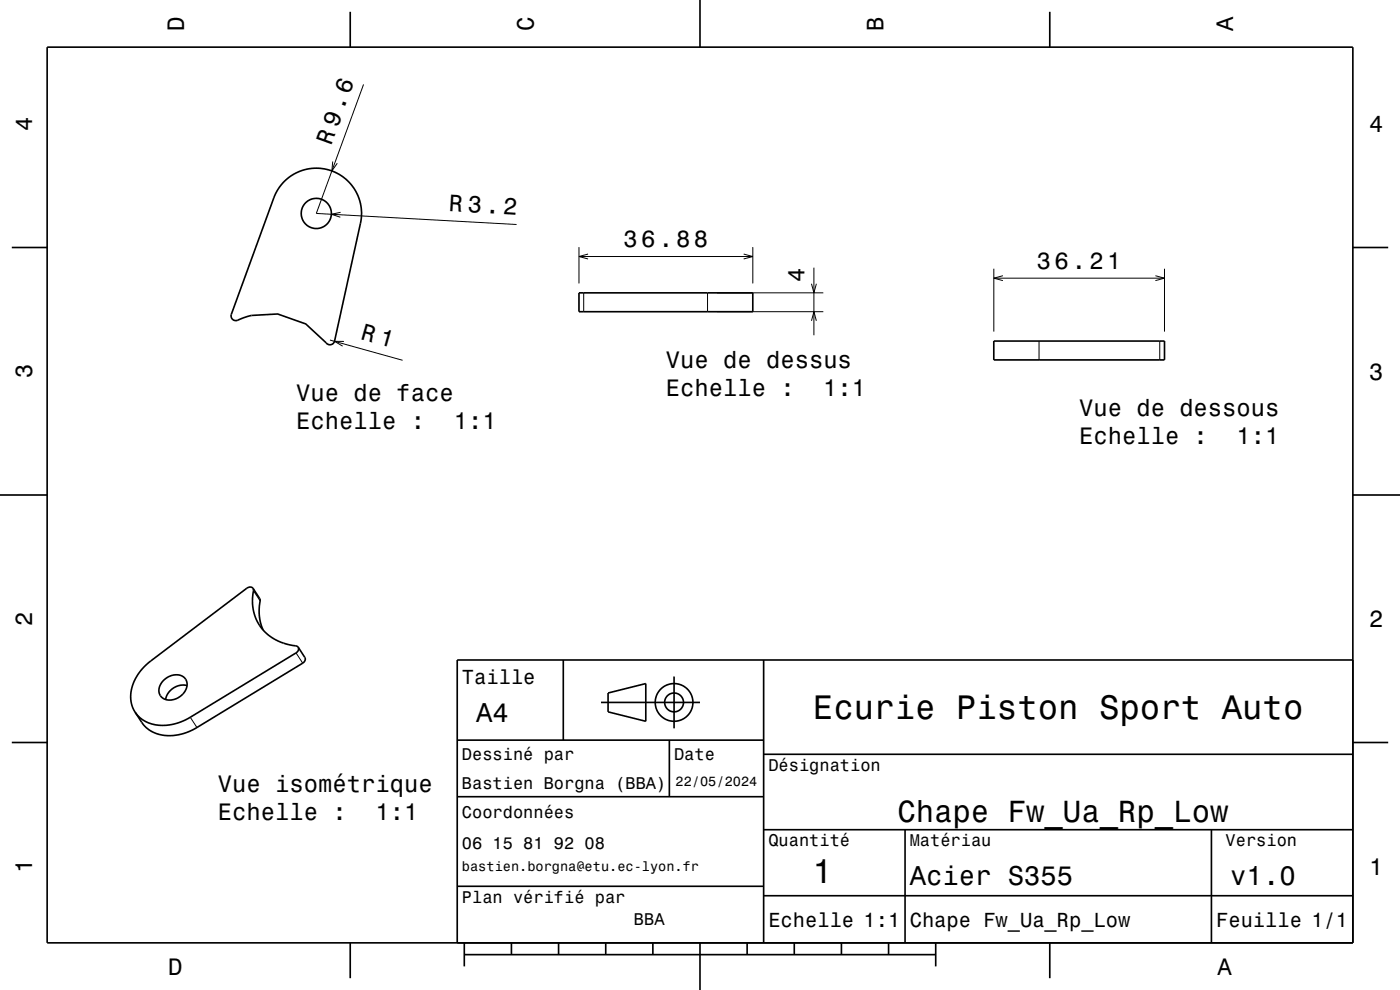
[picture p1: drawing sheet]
<svg xmlns="http://www.w3.org/2000/svg" width="297mm" height="210mm" viewBox="0 0 297 210" stroke-linecap="round" stroke-linejoin="round" font-family="sans-serif">
<g fill="none" stroke="#000" stroke-width=".21">
<path d="M77.1 17.9l-10 27.4 42.5 2.3M70.6 34.3l-.2 2 1.2-1.7M72.3 45l-2 .5 1.9 .6M122.8 52.4v7.7M122.8 54.4h36.9M124.8 53.9l-2 .5 2 .5M157.8 53.9l1.9 .5-1.9 .5M159.7 52.4v7.7M172.7 56.8v14.3M210.8 57v13.3M210.8 59h36.2M212.8 58.5l-2 .5 2 .5"/>
<path d="M245.1 58.5l1.9 .5-1.9 .5M247 57v13.3M70 72.1l15.4 4.3M73 72.4h-2l1.7 1M123.8 62.1v4M150.1 62.1v4M152.1 66.1h22.6M152.1 62.1h22.6M172.1 60.2l.6 1.9 .5-1.9M172.1 68.1l.6-2 .5 2M220.4 72.3v4M246 72.3v4"/>
<path d="M53.8 125.3l1.4 2.2M62.8 138.5l1.4 2.2M40.4 152.1l1.4 2.2"/>
</g>
<g fill="none" stroke="#000" stroke-width=".35">
<path d="M10 10h277v190h-277zM74.3 2.5v7.5M148.5 0v10M222.7 2.5v7.5M60.3 38.5a9.6 9.6 0 0 1 11.4-1.7 9.6 9.6 0 0 1 4.8 10.5l-5.5 25.1a1 1 0 0 1-.8 .7 1 1 0 0 1-1-.4l-4.3-4-6-2.1-5.6 .3-2.1 .7a1.42 1.42 0 0 1-2.1-.2v-.7l9-24.7a9.7 9.7 0 0 1 2.2-3.5zM2.5 52.5h7.5M287 52.5h7.5M122.8 62.1h36.9v4h-36.9zM210.8 72.3h36.2v4h-36.2zM0 105h10M287 105h10M53.7 124.8l-.5-.3-.8 .3-20.4 15.4a9.1 9.1 0 0 0-4 9.5l.7 1.4"/>
<path d="M53.7 124.8l.1 .3-.2 2.5 .1 1.8 .6 1.8 1.1 1.9 1.4 1.5 1.8 1.2 1.6 .6 2.8 .7 .3 .2M53.7 124.8l1.5 2.5-.2 1.8v1.7l.3 1.5 .5 1.3M63.3 137.3v.7l-.5 .5-22.6 13.8a9.2 9.2 0 0 1-10.5-.1l-1-1.1M63.3 137.3l1.4 2.2v.6l-.3 .4-22.8 13.9a9.3 9.3 0 0 1-10.4 .1l-1-1.1-1.5-2.3M119.5 140v17M162 140v60M287 140h-190v60M2.5 157.5h7.5M34.6 144.4a3.1 3.1 0 0 1 4.8-.3 3.2 3.2 0 0 1-2.3 4.2 2.26 2.26 0 0 1-3.4-2.1l.4-1zM39.7 145.4a3.8 3.8 0 0 0-4.6 3M97 157h65M127.5 149h21"/>
<path d="M129 147l8-2v8l-8-2zM142 157v12M143 143.5v11M287 157.5h7.5M97 169h65M162 176h125M162 160h125M192 176v24M257 176v24M97 188h65M162 190h125M74.3 200v7.5"/>
<path d="M98.5 202.5h100M98.5 200v5M108.5 200v2.5M118.5 200v2.5M128.5 200v2.5M138.5 200v2.5M148.5 200v10M158.5 200v2.5M168.5 200v2.5M178.5 200v2.5M188.5 200v2.5M198.5 200v5"/>
<path d="M222.7 200v7.5"/>
<circle cx="67.1" cy="45.3" r="3.2"/>
<circle cx="143" cy="149" r="2"/>
<circle cx="143" cy="149" r="4"/>
</g>
<g font-size="7.2">
<text x="172.5" y="152.6">Ecurie Piston Sport Auto</text>
<text x="172.3" y="187.3">1</text>
</g>
<text font-size="6.5" x="190.4" y="174.5">Chape Fw_Ua_Rp_Low</text>
<g font-size="5.8">
<text x="101" y="153.1">A4</text>
<text x="193" y="187.6">Acier S355</text>
<text x="261" y="187.6">v1.0</text>
</g>
<text font-size="5.1" x="95.2" y="44.8" transform="rotate(3 95.2 44.8)">R 3.2</text>
<g font-size="5">
<text x="39" y="6.5" transform="rotate(-90 39 6.5)">D</text>
<text x="113.2" y="6.5" transform="rotate(-90 113.2 6.5)">C</text>
<text x="187.4" y="6.5" transform="rotate(-90 187.4 6.5)">B</text>
<text x="261.6" y="6.5" transform="rotate(-90 261.6 6.5)">A</text>
<text x="6.8" y="27.8" transform="rotate(-90 6.8 27.8)">4</text>
<text x="290.5" y="28.1">4</text>
<text x="70.2" y="30.9" transform="rotate(-70 70.2 30.9)">R 9.6</text>
<text x="132.3" y="52.4">36.88</text>
<text x="170.7" y="59.8" transform="rotate(-90 170.7 59.8)">4</text>
<text x="219.9" y="57">36.21</text>
<text x="76.3" y="71.8" transform="rotate(16 76.3 71.8)">R 1</text>
<text x="141.3" y="78">Vue de dessus</text>
<text x="6.8" y="80.3" transform="rotate(-90 6.8 80.3)">3</text>
<text x="290.5" y="80.6">3</text>
<text x="62.9" y="85">Vue de face</text>
<text x="141.3" y="84">Echelle :</text>
<text x="174.7" y="84">1:1</text>
<text x="228.9" y="88.2">Vue de dessous</text>
<text x="62.9" y="91">Echelle :</text>
<text x="96.3" y="91">1:1</text>
<text x="228.9" y="94.2">Echelle :</text>
<text x="262.3" y="94.2">1:1</text>
<text x="6.8" y="132.8" transform="rotate(-90 6.8 132.8)">2</text>
<text x="290.5" y="133.1">2</text>
<text x="46.2" y="167.9">Vue isométrique</text>
<text x="46.2" y="174">Echelle :</text>
<text x="79.6" y="174">1:1</text>
<text x="6.8" y="185.3" transform="rotate(-90 6.8 185.3)">1</text>
<text x="290.5" y="185.6">1</text>
<text x="35.7" y="206.8">D</text>
<text x="258.3" y="206.8">A</text>
</g>
<g font-size="4.3">
<text x="98" y="145.2">Taille</text>
<text x="163" y="196.6">Echelle 1:1</text>
<text x="193" y="196.6">Chape Fw_Ua_Rp_Low</text>
<text x="258" y="196.6">Feuille 1/1</text>
</g>
<g font-size="3.6">
<text x="98" y="161.3">Dessiné par</text>
<text x="143" y="161.3">Date</text>
<text x="98" y="167.5">Bastien Borgna (BBA)</text>
<text x="163" y="163.5">Désignation</text>
<text x="98" y="173.5">Coordonnées</text>
<text x="163" y="179.5">Quantité</text>
<text x="193" y="179.5">Matériau</text>
<text x="260" y="179.5">Version</text>
<text x="98" y="180.2">06 15 81 92 08</text>
<text x="98" y="191.5">Plan vérifié par</text>
<text x="134.5" y="196.3">BBA</text>
</g>
<g font-size="2.9">
<text x="143.3" y="166.8">22/05/2024</text>
<text x="98" y="184.8">bastien.borgna@etu.ec-lyon.fr</text>
</g>
</svg>
